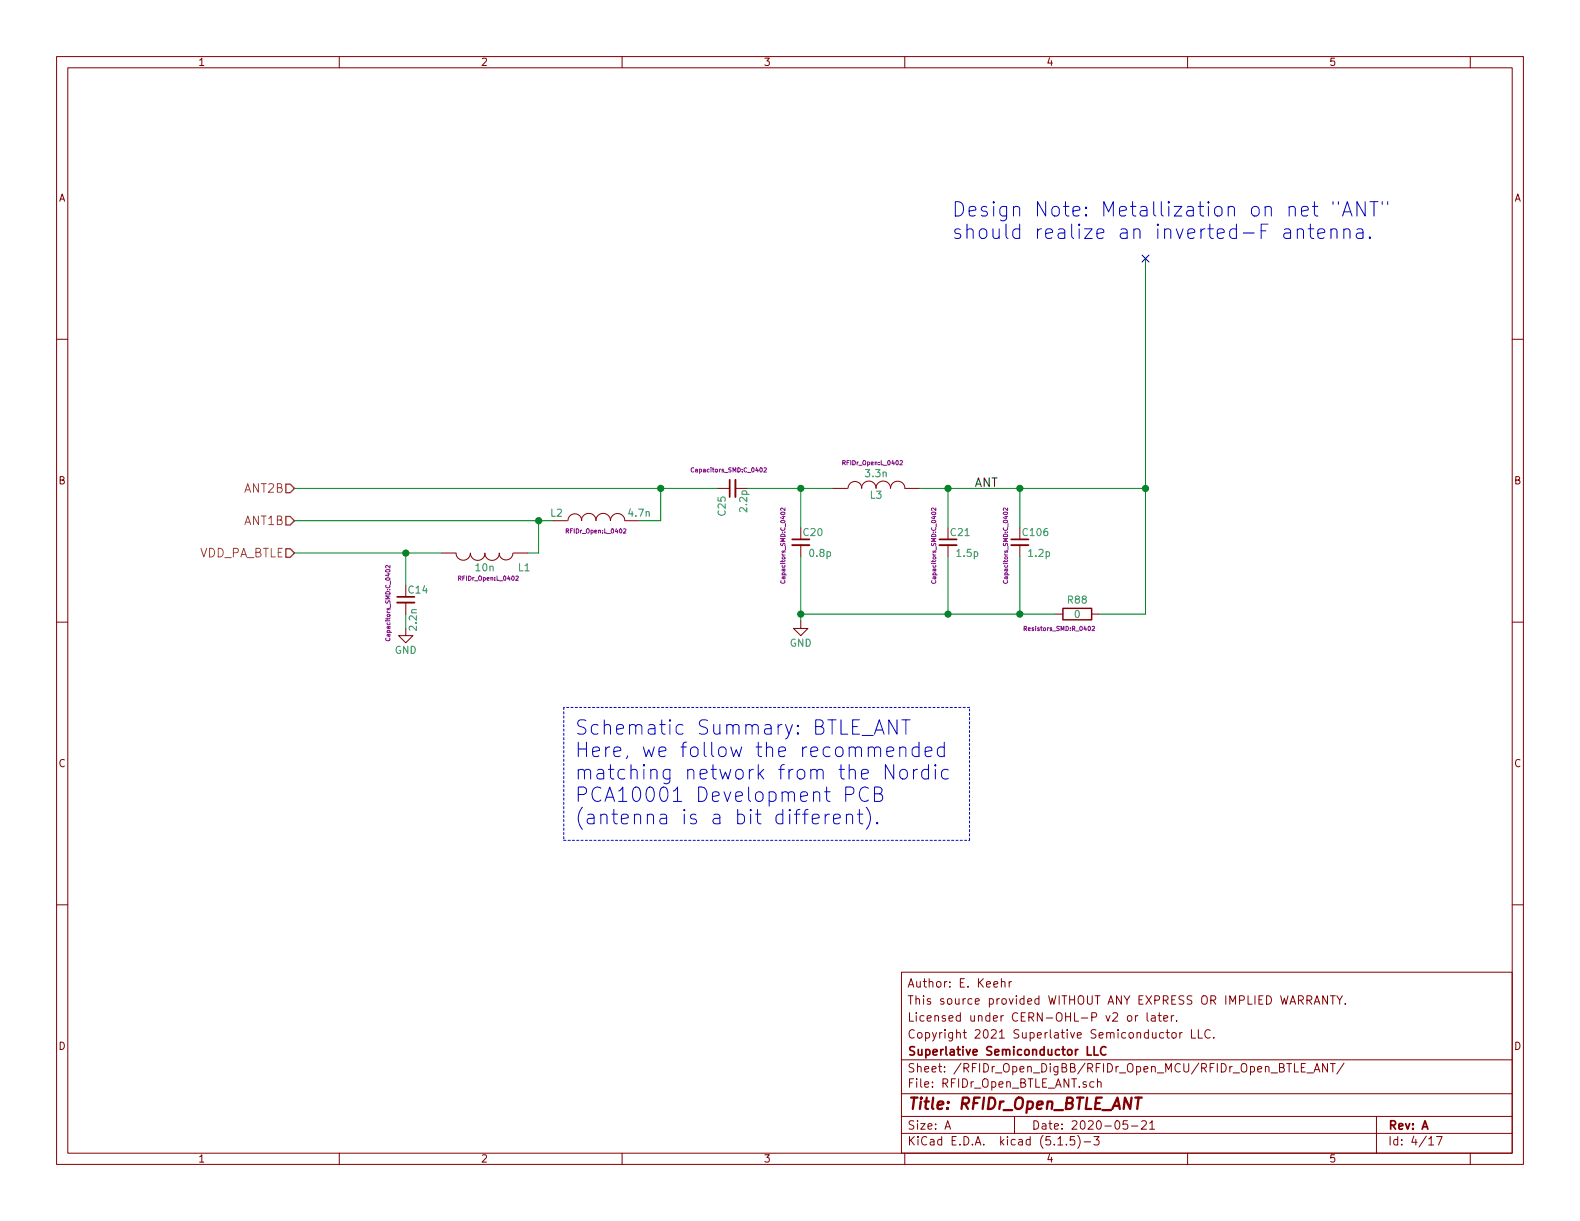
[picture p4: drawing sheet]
<svg xmlns="http://www.w3.org/2000/svg" width="279mm" height="216mm" viewBox="0 0 279 216" stroke-linecap="round" stroke-linejoin="round" font-family="sans-serif">
<g fill="none" stroke="#840000" stroke-width=".18">
<path d="M10 10h259.4v195.9h-259.4zM12 12h255.4v191.9h-255.4zM60 10v2M110 10v2M160 10v2M210 10v2M260 10v2M10 60h2M267.4 60h2M78.1 97.8h2.5M80.6 97.8a1.27 1.27 0 0 0 1.3 1.3 1.27 1.27 0 0 0 1.3-1.3 1.3 1.3 0 0 0 1.3 1.3 1.3 1.3 0 0 0 1.3-1.3M85.7 97.8a1.3 1.3 0 0 0 1.3 1.3 1.3 1.3 0 0 0 1.3-1.3"/>
<path d="M88.3 97.8a1.22 1.22 0 0 0 1.2 1.2 1.22 1.22 0 0 0 1.2-1.2M90.8 97.8h2.5M97.8 92.1h2.5M100.4 92a1.22 1.22 0 0 1 1.3-1.1 1.22 1.22 0 0 1 1.2 1.1M102.8 92a1.3 1.3 0 0 1 1.3-1.2 1.3 1.3 0 0 1 1.3 1.2M105.4 92a1.3 1.3 0 0 1 1.3-1.2 1.3 1.3 0 0 1 1.2 1.2 1.27 1.27 0 0 1 1.3-1.2 1.27 1.27 0 0 1 1.3 1.2M110.5 92.1h2.5M127 86.4h2M130 86.4h2.1M141.6 96.4v2M147.3 86.4h2.6M150 86.3a1.22 1.22 0 0 1 1.2-1.2 1.22 1.22 0 0 1 1.2 1.2"/>
<path d="M152.3 86.3a1.3 1.3 0 0 1 1.3-1.2 1.3 1.3 0 0 1 1.3 1.2M154.9 86.3a1.3 1.3 0 0 1 1.3-1.2 1.3 1.3 0 0 1 1.3 1.2 1.27 1.27 0 0 1 1.2-1.2 1.27 1.27 0 0 1 1.3 1.2l2.6 .1M167.6 96.4v2M180.3 93.3v2.1M180.3 96.4v2M10 110h2M71.8 111.1v1.3h1.2l-1.2 1.3-1.3-1.3h1.3M71.8 106.6v2M141.6 109.9v1.2h1.3l-1.3 1.3-1.3-1.3h1.3M186.7 108.6h1.3M193 108.6h1.3M267.4 110h2"/>
<path d="M10 160h2M267.4 160h2M159.4 171.9h108v32h-108zM177.1 173.7l.2-.1h.4v.9M177.1 173.1v1.4M178.5 173.6v.9M178.9 173.6l-.4 .1v.1M199.4 179.7l.2-.1 .5 .1v.7l-.3 .2-.4-.2zM200.8 179.6v1M201.2 179.6l-.4 .3M202.8 179.1v1.3l.3 .2M203.6 179.7h.6l.1 .9"/>
<path d="M204.3 179.9l-.5 .1-.2 .2 .2 .4 .5-.1M204.8 179.6h.6M205 179.1v1.3l.4 .2M207.1 179.6v1M207.6 179.6l-.5 .3M231.1 176.9l.7-.1 .2-.2-.1-.4-.2-.1h-.6v1.5M231.5 176.9l.5 .7M232.4 177.6l.5-1.5 .5 1.5M232.5 177.1h.7M234.7 176.1v1.5l-.8-1.5v1.5M235.3 176.1h.8M235.7 176.1v1.5"/>
<path d="M236.4 176.1l.5 .8 .5-.8M236.9 176.9v.7M237.9 177.4v.2M159.4 197.4h108M159.4 193.4h108M159.4 187.4h108M167.1 199.7l.5-1.5 .5 1.5M167.2 199.2h.8M179.4 197.4v3M193.4 191.3h-.4l-.3 .2 .1 .6 .2 .2 .4-.1M194.1 191.4l.2-.1h.3l.1 1M194.1 190.8v1.5"/>
<path d="M199.4 198.2h-.7l-.1 .7 .2-.1h.5l.1 .2v.5l-.2 .2-.6-.2M200.1 199.1h1.1M201.9 198.3l.2-.1h.3l.3 .1v.3v.2l-.9 .9h.9M203.3 198.6l.4-.4v1.5M203.3 199.7h.9M205.8 182.7l-.4-.1-.3 .3v.5l.3 .2 .4-.1M205.8 180.1l.7-.2-.1-.2-.4-.1-.2 .2v.7h.6M206.2 182.6h.6M206.4 182.1v1.3l.4 .2M207.3 182.7l.2-.1 .4 .1v.7l-.2 .2-.4-.2zM208.1 180.4v.2M208.6 182.6v1"/>
<path d="M209.1 182.6l-.5 .3M210.7 182.1v1.5h.7M211.9 182.1v1.5h.7M214 182.2a.7 .7 0 0 0-.9 .2 .7 .7 0 0 0 .1 1 .55 .55 0 0 0 .8 0M214.6 183.4v.2M230.1 188.8h.5M230.8 188.1h-.7v1.5h.7M231.1 189.7h1.2M232.4 189.6l.5-1.5 .5 1.5M232.5 189.1h.7M234.7 188.1v1.5l-.8-1.5v1.5M235.3 188.1h.8"/>
<path d="M235.7 188.1v1.5M237.7 188l-1.3 1.9M243.4 197.4v6.5M60 203.9v2M110 203.9v2M159.4 200.4h108M160 203.9v2M187.1 202.5h.8M188.6 202.3v.2M190 201h-.7l-.1 .7 .2-.2 .5 .1 .2 .2-.1 .5-.2 .2-.6-.2M190.6 200.8a1.71 1.71 0 0 1 0 2.2M191.7 201.9h1.2"/>
<path d="M193.4 201h1l-.5 .5 .4 .2v.6l-.2 .2-.7-.2M210 203.9v2M252.7 201.4l.4-.4v1.5M252.7 202.5h.8M254 201h1l-.6 1.5M260 203.9v2"/>
</g>
<path d="M200.8 194.1h1.1" fill="none" stroke="#840000" stroke-width=".41"/>
<path d="M129 84.8v3.1M140.1 95.4h3M166.1 95.4h3.1M178.8 95.4h3.1M70.2 105.5h3.1M192.3 185.1v1.5h.7M193.5 185.1v1.5h.7M195.6 185.2a.7 .7 0 0 0-1 .2 .7 .7 0 0 0 .2 1 .55 .55 0 0 0 .8 0" fill="none" stroke="#840000" stroke-width=".3"/>
<g fill="none" stroke="#840084" stroke-width=".18">
<path d="M69 100v.5l-.6-.5-.2 .1 .1 .3M110.3 93.6l.2-.1 .2 .2-.5 .6h.5M122.7 82.8a.34 .34 0 0 0-.5 .3 .34 .34 0 0 0 .5 .3M135.1 82.8l.3-.1 .1 .2-.4 .6h.4M138.8 89.8v.5l-.5-.5-.3 .2 .1 .3M159.2 81.5l.2-.1 .2 .3-.5 .5h.5M165.5 89.8v.5l-.6-.5-.2 .2 .1 .3M178.2 89.8v.5l-.6-.5-.2 .2 .1 .3M68.3 112.8a.34 .34 0 0 0 .3 .5 .34 .34 0 0 0 .3-.5M91.2 101.9h.3l.1 .2-.4 .5h.4M138.1 102.7a.34 .34 0 0 0 .3 .5 .34 .34 0 0 0 .3-.5M164.8 102.7a.34 .34 0 0 0 .3 .5 .34 .34 0 0 0 .3-.5"/>
<path d="M177.5 102.7a.34 .34 0 0 0 .3 .5 .34 .34 0 0 0 .3-.5M181.1 111.2l.4-.1v-.3l-.4-.1v.8M193.1 110.8l.3-.1 .1 .3-.4 .5h.4"/>
</g>
<path d="M130 84.8v3.1M140.1 96.4h3M166.1 96.4h3.1M178.8 96.4h3.1M70.2 106.6h3.1" fill="none" stroke="#840000" stroke-width=".33"/>
<path d="M188 107.6h5v2h-5z" fill="none" stroke="#840000" stroke-width=".25"/>
<path d="M99.7 125.1v23.5M171.4 125.1h-71.7M99.7 148.6h71.7M171.4 148.6v-23.5" fill="none" stroke="#0000c2" stroke-width=".18" stroke-dasharray=".4 .4"/>
<g fill="none" stroke="#008400" stroke-width=".18">
<path d="M202.6 45.7v62.9h-8.3M52.1 86.4h74.9M52.1 97.8h26M52.1 92.1h45.7M71.8 97.8v5.7M95.2 92.1v5.7h-1.9M116.8 86.4v5.7h-3.8M132.1 86.4h15.2M141.6 86.4v6.9M141.6 98.4v11.5M162.6 86.4h40M167.6 86.4v6.9"/>
<path d="M167.6 98.4v10.2M180.3 86.4v6.9M180.3 98.4v10.2M71.8 108.6v2.5M141.6 108.6h45.1"/>
</g>
<path d="M50.5 97h.8l.8 .8-.8 .8h-.8zM50.5 91.3h.8l.8 .8-.8 .7h-.8zM50.5 85.6h.8l.8 .8-.8 .7h-.8z" fill="none" stroke="#848400" stroke-width=".25"/>
<g fill="none" stroke="#0000c2" stroke-width=".18">
<path d="M231.7 39.6v2.2l.2 .2 .4 .2M232.1 36.5h.9M232.4 35.7v2.1l.2 .3 .4 .1M235.7 35.7v.4M236.7 35.7v.4M237.4 38.2l.9-2.5 .8 2.5M237.6 37.5h1.3M241.4 35.7v2.5l-1.4-2.5v2.5M242.2 35.7h1.5M243 35.7v2.5M244.4 35.7v.4M245.4 35.7v.4"/>
<path d="M227.1 40.6l.3-.1 .7 .1 .1 .2v1.4M228.2 41.1l-.2 .1h-.6a.5 .5 0 0 0-.4 .5 .5 .5 0 0 0 .4 .5h.6l.2-.2M229.4 40.7a.63 .63 0 0 1 1.1 .1v1.4M229.4 40.5v1.7M231.3 40.5h1M233 41.3l1.3-.2-.2-.5-.7-.1-.4 .3v1l.2 .2 .2 .2 .7-.2M235.4 40.7a.61 .61 0 0 1 1 .1v1.4M235.4 40.5v1.7M237.6 40.7a.66 .66 0 0 1 1-.1l.1 .2v1.4M237.6 40.5v1.7M240 40.6l.2-.1 .7 .1 .1 1.6M241 41.1l-.2 .1h-.6a.5 .5 0 0 0-.4 .5 .5 .5 0 0 0 .4 .5h.6l.2-.2"/>
<path d="M242.2 41.9l.2 .1-.2 .2-.1-.2 .1-.1v.3M153.5 139.4a.96 .96 0 0 0-1-.1 .96 .96 0 0 0-.5 1 1.09 1.09 0 0 0 .3 1.1 1.09 1.09 0 0 0 1.1 .2l.1-.1M154.6 129.8l.9-2.5 .8 2.5M154.9 129.1h1.2M156.8 132.9l1.2-.2-.1-.5-.7-.1-.4 .3v1l.1 .3 .3 .1 .7-.1M158 135.2v2.5l-1.4-2.5v2.5M158.6 127.3v2.5l-1.4-2.5v2.5M159.1 132.3a.63 .63 0 0 1 1.1 .1v1.4M159.1 132.1v1.7M159.2 136.3a.69 .69 0 0 1 .7-.3 .69 .69 0 0 1 .6 .5v.8a.7 .7 0 0 1-.7 .5 .7 .7 0 0 1-.7-.5v-.8zM159.5 127.3h1.4M160.2 127.3v2.5"/>
<path d="M161.5 136v1.7M162.3 136a.64 .64 0 0 0-.8 .5M162.5 132.2l-.7-.1-.5 .5v.7l.2 .4 .3 .1 .7-.1M162.5 131.2v2.6M163.6 132.9l1.2-.2-.1-.5-.7-.1-.3 .1-.1 .2 .1 1.3 .3 .1 .7-.1M164.2 136.2l-.7-.2-.3 .2-.2 .3v.8l.2 .3 .3 .1 .7-.1M164.2 135.2v2.5M165.4 135.2l-.1 .1 .1 .1 .1-.1-.1-.1v.2M165.4 136v1.7M167 132.2l-.8-.1-.4 .5v.7l.2 .4 .2 .1 .8-.1M167 131.2v2.6M167.7 136.2l-.7-.2-.3 .2-.2 .3v.8l.2 .3 .3 .1 .7-.1"/>
<path d="M143.6 144.8l1.3-.2-.2-.5-.7-.1-.4 .3v1l.2 .2 .2 .2 .7-.2M145.9 144v1.7M146.7 144a.69 .69 0 0 0-.8 .4M147.4 144.8l1.2-.2-.1-.5-.7-.1-.3 .1-.1 .2 .1 1.2 .3 .2 .7-.2M149.6 140.5h.9a.68 .68 0 0 0 .5-.7 .68 .68 0 0 0-.5-.6h-.9v2.5M149.7 144.2a.66 .66 0 0 1 .9-.1l.2 .2v1.4M149.7 144v1.7M151.6 144h1M152 143.1v2.2l.1 .2 .5 .2M153.2 142.7a2.9 2.9 0 0 1 0 3.9M154.6 140.4h.9a.61 .61 0 0 0 .5-.6 .61 .61 0 0 0-.5-.6h-.9v2.5h1a.69 .69 0 0 0 .5-.7 .69 .69 0 0 0-.6-.6M155.1 145.4l.1 .1-.1 .2-.1-.2 .1-.1v.3"/>
</g>
<g fill="#008400" stroke="#008400" stroke-width=".25">
<circle cx="202.6" cy="86.4" r=".51"/>
<circle cx="180.3" cy="108.6" r=".51"/>
<circle cx="71.8" cy="97.8" r=".51"/>
<circle cx="141.6" cy="86.4" r=".51"/>
<circle cx="95.3" cy="92.1" r=".51"/>
<circle cx="116.8" cy="86.4" r=".51"/>
<circle cx="167.6" cy="108.6" r=".51"/>
<circle cx="141.6" cy="108.6" r=".51"/>
<circle cx="180.3" cy="86.4" r=".51"/>
<circle cx="167.6" cy="86.4" r=".51"/>
</g>
<path d="M202 45.1l1.2 1.2M203.2 45.1l-1.2 1.2" fill="none" stroke="#000084" stroke-width=".18"/>
<g font-size="3.5" fill="#0000c2">
<text x="168.3" y="38.3">Design Note: Metallization on net &quot;ANT&quot;</text>
<text x="168.3" y="42.3">should realize an inverted-F antenna.</text>
<text x="101.6" y="129.9">Schematic Summary: BTLE_ANT</text>
<text x="101.6" y="133.9">Here, we follow the recommended</text>
<text x="101.6" y="137.9">matching network from the Nordic</text>
<text x="101.6" y="141.8">PCA10001 Development PCB</text>
<text x="101.6" y="145.8">(antenna is a bit different).</text>
</g>
<text font-size="2.8" fill="#840000" x="160.4" y="196.2">Title: RFIDr_Open_BTLE_ANT</text>
<g font-size="2.1" fill="#848400">
<text x="43.2" y="87.1">ANT2B</text>
<text x="43.2" y="92.8">ANT1B</text>
<text x="35" y="98.6">VDD_PA_BTLE</text>
</g>
<text font-size="2.1" x="172.2" y="86.1">ANT</text>
<g font-size="2.1" fill="#840000">
<text x="160.4" y="177.6">This source provided WITHOUT ANY EXPRESS OR IMPLIED WARRANTY.</text>
<text x="160.4" y="174.6">Author: E. Keehr</text>
<text x="160.4" y="183.6">Copyright 2021 Superlative Semiconductor LLC.</text>
<text x="160.4" y="180.6">Licensed under CERN-OHL-P v2 or later.</text>
<text x="160.4" y="189.6">Sheet: /RFIDr_Open_DigBB/RFIDr_Open_MCU/RFIDr_Open_BTLE_ANT/</text>
<text x="160.4" y="186.6">Superlative Semiconductor LLC</text>
<text x="160.4" y="192.3">File: RFIDr_Open_BTLE_ANT.sch</text>
<text x="160.4" y="202.5">KiCad E.D.A. kicad (5.1.5)-3</text>
<text x="160.4" y="199.7">Size: A</text>
<text x="182.4" y="199.7">Date: 2020-05-21</text>
<text x="245.4" y="199.7">Rev: A</text>
<text x="245.4" y="202.5">Id: 4/17</text>
</g>
<g font-size="1.8" fill="#840000">
<text x="35" y="11.6">1</text>
<text x="85" y="11.6">2</text>
<text x="135" y="11.6">3</text>
<text x="185" y="11.6">4</text>
<text x="235" y="11.6">5</text>
<text x="10.4" y="35.6">A</text>
<text x="267.8" y="35.6">A</text>
<text x="10.4" y="85.6">B</text>
<text x="267.8" y="85.6">B</text>
<text x="10.4" y="135.6">C</text>
<text x="267.8" y="135.6">C</text>
<text x="10.4" y="185.6">D</text>
<text x="267.8" y="185.6">D</text>
<text x="35" y="205.5">1</text>
<text x="85" y="205.5">2</text>
<text x="135" y="205.5">3</text>
<text x="185" y="205.5">4</text>
<text x="235" y="205.5">5</text>
</g>
<g font-size="1.8" fill="#008484">
<text x="153.2" y="84.4">3.3n</text>
<text x="153.9" y="88.2">L3</text>
<text x="97.4" y="91.4">L2</text>
<text x="111.3" y="91.4">4.7n</text>
<text x="128.3" y="91.1" transform="rotate(-90 128.3 91.1)">C25</text>
<text x="132.1" y="90.4" transform="rotate(-90 132.1 90.4)">2.2p</text>
<text x="142.1" y="94.8">C20</text>
<text x="168.2" y="94.8">C21</text>
<text x="181" y="94.8">C106</text>
<text x="84.2" y="101">10n</text>
<text x="91.7" y="101">L1</text>
<text x="143.3" y="98.5">0.8p</text>
<text x="169.3" y="98.5">1.5p</text>
<text x="182" y="98.5">1.2p</text>
<text x="72.3" y="105">C14</text>
<text x="188.9" y="106.7">R88</text>
<text x="73.7" y="111.4" transform="rotate(-90 73.7 111.4)">2.2n</text>
<text x="190" y="109.3">0</text>
<text x="69.8" y="115.6">GND</text>
<text x="139.6" y="114.4">GND</text>
</g>
<g font-size="1.1" fill="#840084">
<text x="122.6" y="83.5">Capacitors_SMD:C_0402</text>
<text x="149.3" y="82.2">RFIDr_Open:L_0402</text>
<text x="100.4" y="94.3">RFIDr_Open:L_0402</text>
<text x="81.3" y="102.7">RFIDr_Open:L_0402</text>
<text x="138.9" y="102.7" transform="rotate(-90 138.9 102.7)">Capacitors_SMD:C_0402</text>
<text x="165.5" y="102.7" transform="rotate(-90 165.5 102.7)">Capacitors_SMD:C_0402</text>
<text x="178.2" y="102.7" transform="rotate(-90 178.2 102.7)">Capacitors_SMD:C_0402</text>
<text x="69" y="112.9" transform="rotate(-90 69 112.9)">Capacitors_SMD:C_0402</text>
<text x="181.4" y="111.6">Resistors_SMD:R_0402</text>
</g>
</svg>
